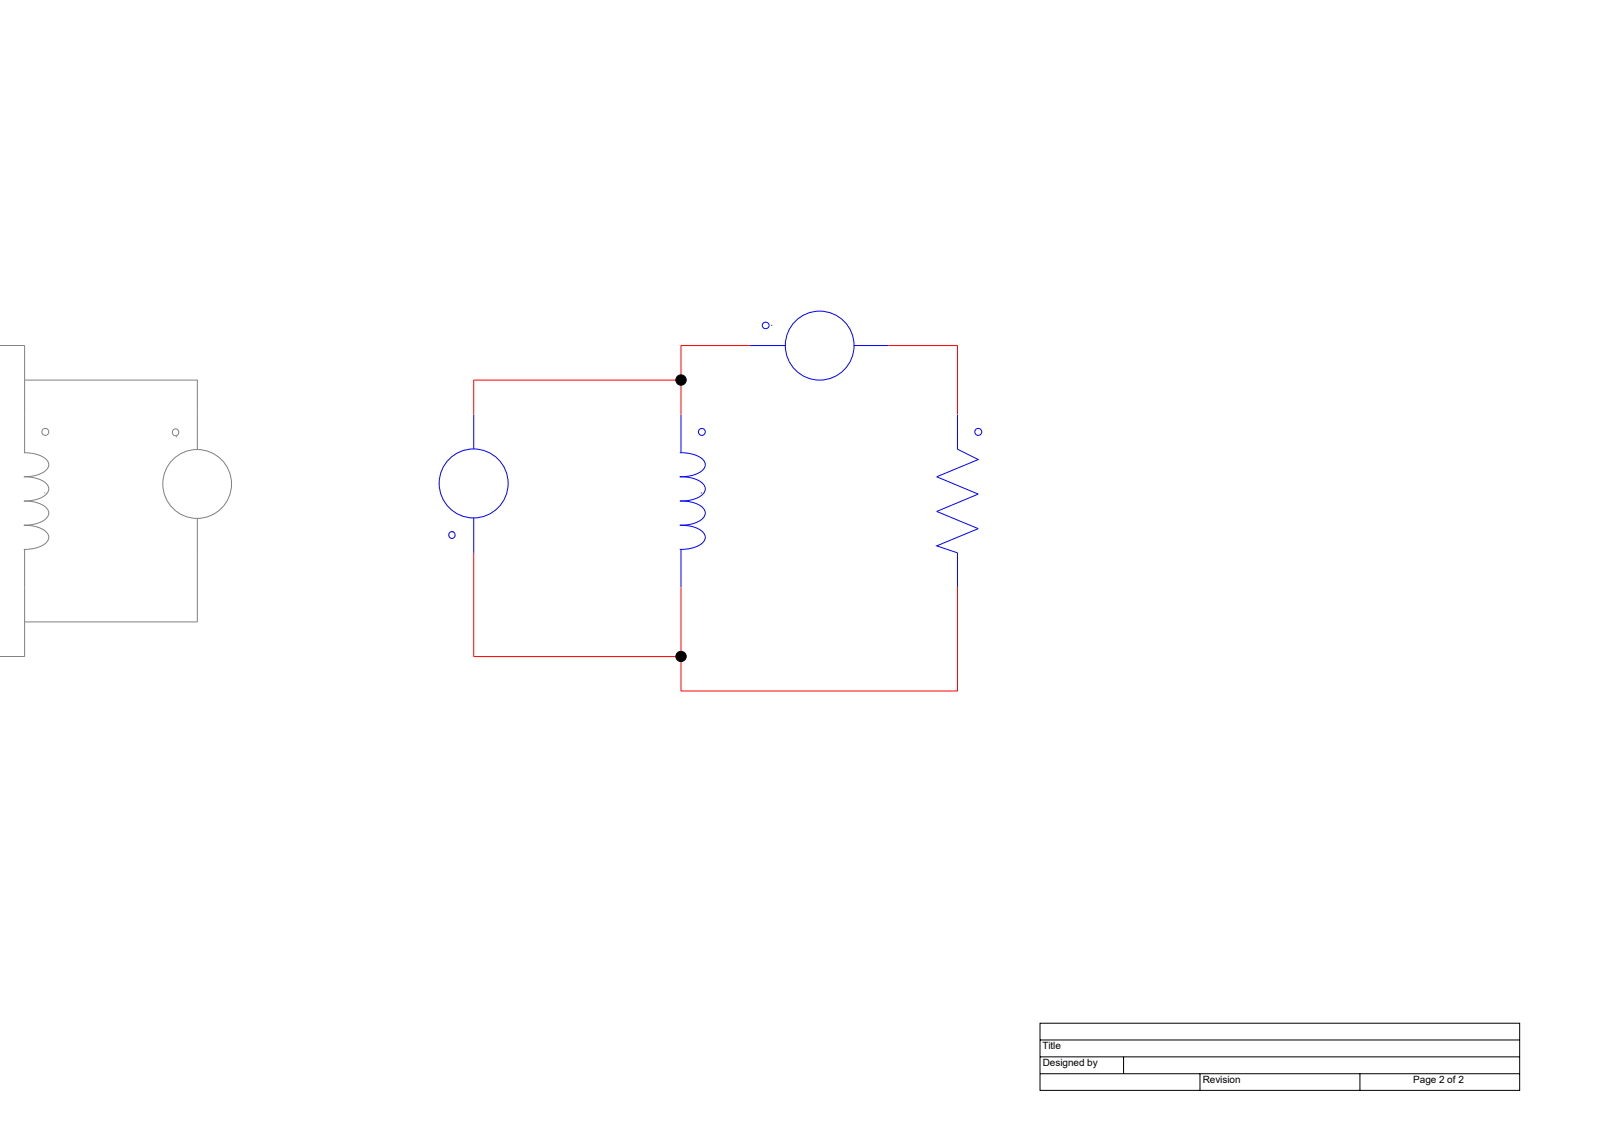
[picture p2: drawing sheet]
<svg xmlns="http://www.w3.org/2000/svg" width="297mm" height="210mm" viewBox="0 0 297 210" stroke-linecap="round" stroke-linejoin="round" font-family="sans-serif">
<path d="M193.1 190h89v12.4h-89zM193.1 193.1h89M193.1 196.2h89M193.1 199.3h89M208.6 196.2v3.1M222.8 199.3v3.2M252.5 199.3v3.2" fill="none" stroke="#000" stroke-width=".19"/>
<g fill="none" stroke="#808080" stroke-width=".19">
<path d="M0 64.2h4.6M4.6 64.2v19.9M4.6 70.6h32.1M36.6 70.5v13M4.4 84.1a6.3 6.3 0 0 1 4.3 1.3 1.33 1.33 0 0 1-.4 2.1 6.6 6.6 0 0 1-3.9 1M4.4 97.5a6.2 6.2 0 0 1 4.3 1.4 1.34 1.34 0 0 1-.4 2.1 6.6 6.6 0 0 1-3.9 1M4.4 88.5a6.2 6.2 0 0 1 4.3 1.4 1.36 1.36 0 0 1-.4 2.1 6.5 6.5 0 0 1-3.9 1 6.2 6.2 0 0 1 4.3 1.4 1.36 1.36 0 0 1-.4 2.1 6.6 6.6 0 0 1-3.9 1M8.3 91.4h.1M32.8 81h.1M36.6 96.3v19.2h-32.1M4.6 102v19.9M0 121.9h4.6"/>
<circle cx="8.4" cy="80.2" r=".65"/>
<circle cx="32.6" cy="80.3" r=".62"/>
<circle cx="36.6" cy="89.8" r="6.4"/>
</g>
<g fill="none" stroke="#00f" stroke-width=".19">
<path d="M87.9 77v6.4M126.4 77v7.1M139.2 64.2h6.7M143.3 60.3h.1M158.5 64.2h6.5M177.8 77v6.4l3.8 1.9-7.7 3.2 7.7 3.2-7.7 3.3 7.7 3.1-7.7 3.2 3.9 1.3v6.5M84.1 98.6h.1M87.9 96.1v6.6M126.2 84.1a6.3 6.3 0 0 1 4.4 1.3 1.34 1.34 0 0 1-.4 2.1 6.6 6.6 0 0 1-4 1 6.4 6.4 0 0 1 4.4 1.4 1.36 1.36 0 0 1-.4 2.1 6.6 6.6 0 0 1-4 1M126.2 93a6.2 6.2 0 0 1 4.4 1.4 1.36 1.36 0 0 1-.4 2.1 6.6 6.6 0 0 1-4 1M126.2 97.5a6.2 6.2 0 0 1 4.4 1.4 1.35 1.35 0 0 1-.4 2.1 6.6 6.6 0 0 1-4 1M130.2 91.4h.1"/>
<path d="M126.4 102v7.1"/>
<circle cx="142.2" cy="60.4" r=".62"/>
<circle cx="152.2" cy="64.2" r="6.4"/>
<circle cx="83.9" cy="99.3" r=".61"/>
<circle cx="87.9" cy="89.8" r="6.4"/>
<circle cx="130.3" cy="80.2" r=".64"/>
<circle cx="181.6" cy="80.2" r=".65"/>
</g>
<path d="M126.4 70.6l-38.5-.1v6.5M139.3 64.2l-12.9-.1v12.9M164.9 64.2l12.9-.1v12.9M87.9 102.6v19.3M126.4 109.1v19.2M177.8 109v19.3M87.9 121.9h38.5M126.4 128.3h51.4" fill="none" stroke="#f00" stroke-width=".19"/>
<g fill="#000" stroke="#000" stroke-width=".19">
<circle cx="126.4" cy="70.6" r=".96"/>
<circle cx="126.4" cy="121.9" r=".96"/>
</g>
<g font-size="1.9">
<text x="193.5" y="194.7">Title</text>
<text x="193.6" y="197.9">Designed by</text>
<text x="223.3" y="201">Revision</text>
<text x="262.4" y="201">Page 2 of 2</text>
</g>
</svg>
